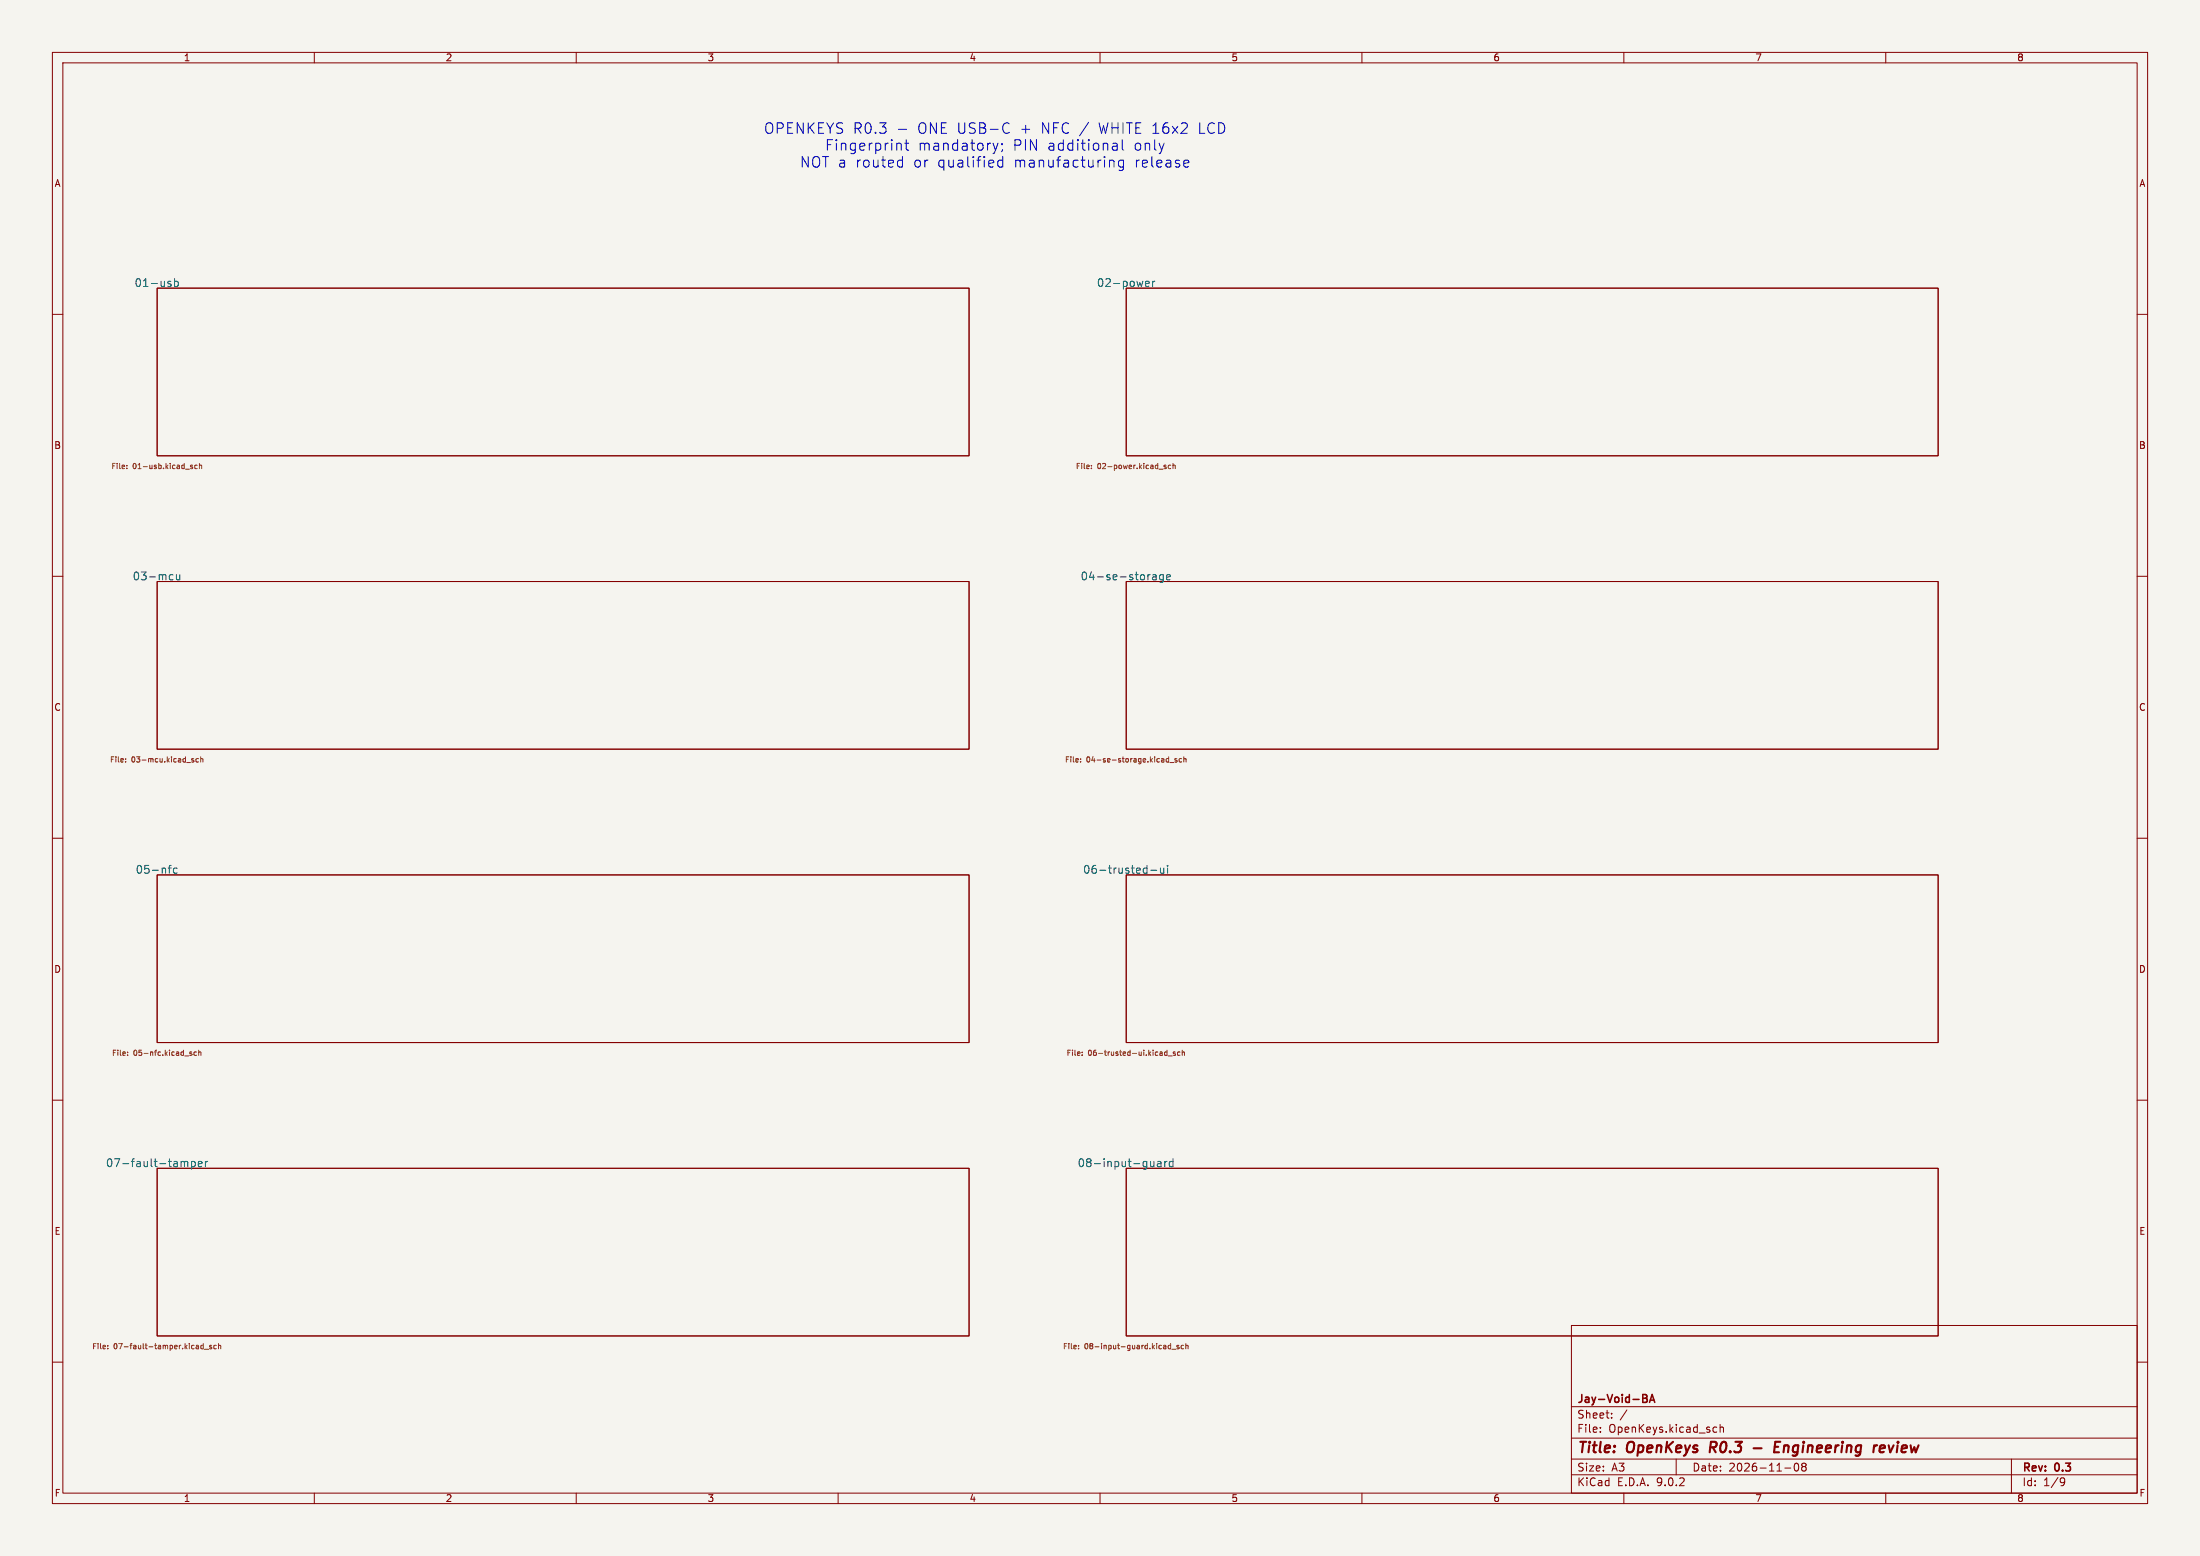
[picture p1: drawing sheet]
<svg xmlns="http://www.w3.org/2000/svg" width="420mm" height="297mm" viewBox="0 0 420 297" stroke-linecap="round" stroke-linejoin="round" font-family="sans-serif">
<path d="M0 0h420v297h-420z" fill="#f5f4ef" stroke="#f5f4ef" stroke-width=".19"/>
<g fill="none" stroke="#840000" stroke-width=".19">
<path d="M10 10h400v277h-400zM12 12h396v273h-396zM60 10v2M110 10v2M160 10v2M210 10v2M260 10v2M310 10v2M360 10v2M30 55h155v32h-155zM215 55h155v32h-155zM10 60h2"/>
<path d="M408 60h2M10 110h2M30 111h155v32h-155zM215 111h155v32h-155zM408 110h2M10 160h2M408 160h2M30 167h155v32h-155zM215 167h155v32h-155zM10 210h2M408 210h2M30 223h155v32h-155z"/>
<path d="M215 223h155v32h-155zM300 253h108v32h-108zM10 260h2M300 278.5h108M300 274.5h108M300 268.5h108M305.5 273.2v.2M305.5 272.5v.1M307.7 270.5v.2M307.7 269.8v.1M310.6 269.1l-1.3 1.9M320 278.5v3"/>
<path d="M327.2 273.3h.5M327.2 272.5h.5M328.4 272.5l.2-.1 .3 .1 .1 .9M328.4 271.9v1.5M342.7 279.4a.81 .81 0 0 0 .3 1.4l.2-.2 .2-.4-.2-.8M344 279.4l-.1 .2 .3 .3M344.2 279.9l-.3 .3 .1 .4 .2 .2 .5-.1 .1-.2-.1-.4-.2-.2M344.2 279.9h.3M344.7 279.4l.1 .2-.3 .3M384 278.5v6.5M408 260h2M60 285v2"/>
<path d="M110 285v2M160 285v2M210 285v2M260 285v2M300 281.5h108M310 285v2M340.7 280.2h1.2M360 285v2M393.6 282.1l.5 .1a.99 .99 0 0 1-.4 1.4h-.3M394.2 282.7l-.3 .3h-.3"/>
</g>
<path d="M326.6 275.2l-.2 2M334.8 276.4h1.5M338.8 276.2h.7M339.9 275.2h-1l-.2 2h.9M358.8 276.5l1-.2v-.3h-.8l-.2 .9 .2 .3 .6-.1" fill="none" stroke="#840000" stroke-width=".4"/>
<path d="M313.6 266.2h.5l.2 .1 .1 .3-.3 .3M313.6 266.9h.5M314.1 266.9a.4 .4 0 0 1 .4 .4 .4 .4 0 0 1-.3 .4h-.6M314.9 267.7l.5-1.5 .5 1.5M315 267.3h.8" fill="none" stroke="#840000" stroke-width=".3"/>
<g fill="none" stroke="#006464" stroke-width=".19">
<path d="M32.6 54.3v.3M33.3 53.8l.4-.1 .3 .3-.1 .6h-.6M33.3 53.2v1.5M218.7 54.6h.6M218.7 53.8l.5-.1 .2 .3-.7 .2M220 53.7v1M220.5 53.7l-.3 .1-.2 .2M32.6 109.7l.4 .1M33 110.6l-.4 .1M33.7 109.7v.9l.4 .1 .2-.2M34.3 109.7v1M220.1 109.8h.5l.1 .9"/>
<path d="M220.7 110l-.5 .1a.29 .29 0 0 0-.2 .3 .29 .29 0 0 0 .2 .3l.5-.1M222.1 109.8l-.5-.1-.2 .3 .1 .6h.6M222.1 109.7v1.2l-.3 .3-.4-.1M222.7 110.2l.7-.2v-.2l-.5-.1-.2 .2 .1 .7h.6M32.1 165.7h.6M32.7 165.2l-.4 .2M33.8 165.8l-.4-.1-.3 .3 .1 .6h.6M219.7 166.1h1.1M221.5 165.7l.1 .9 .4 .1 .2-.2M222.2 165.7v1M222.9 165.2v.1M222.9 165.7v1"/>
<path d="M35 221.7l.2 .2M35.2 221.9l.2-.2 .4 .1 .1 .9M35.2 221.9v.8M36.6 221.8l.4-.1 .3 .3-.2 .6h-.5M36.6 221.7v1.5M37.9 222.2l.7-.2-.1-.2-.4-.1-.2 .2v.7h.6M39.2 221.7v1M39.6 221.7l-.2 .1-.2 .2M220.3 221.7v1M220.3 222.5l-.2 .2-.4-.1M221 221.8h.6v.9M221.6 222l-.5 .1a.29 .29 0 0 0-.2 .3 .29 .29 0 0 0 .2 .3l.5-.1"/>
<path d="M222.4 221.7v1M222.8 221.7l-.3 .1-.1 .2M223.9 221.8l-.4-.1-.3 .3 .2 .6h.5M223.9 221.2v1.5"/>
</g>
<g fill="none" stroke="#725600" stroke-width=".19">
<path d="M24.2 89.4v.1M24.2 88.8v.1M36.5 89.1l.3 .2-.3 .2M36.5 88.8h.2M37.6 88.8h-.2l-.2 .2 .1 .4h.3M38.1 88.9l.4-.1v.7M38.1 88.5v1M208.4 89.4v.1M208.4 88.8v.1M222.3 89.1l.3 .1v.1l-.1 .2-.3-.1M222.3 88.8h.3M223.5 88.8h-.3l-.2 .2 .1 .4h.4"/>
<path d="M223.9 88.9l.4-.1 .1 .7M223.9 88.5v1M24 145.4v.1M24 144.8v.1M36.6 145.1l.4 .2v.1l-.3 .1M36.6 144.8h.4M37.9 144.8h-.3l-.2 .2 .1 .4h.4M38.3 144.9l.4-.1v.7M38.3 144.5v1M206.3 145.4v.1M206.3 144.8v.1M222.8 144.8h.3"/>
<path d="M223.1 144.5v1M223.1 145.4l-.3 .1M223.3 145.5h.8M224.7 144.8h-.3l-.1 .1v.2l.4 .1v.2h-.4M225.6 144.8h-.3l-.2 .2 .1 .4h.4M226 144.9l.4-.1v.7M226 144.5v1M24.4 201.4v.1M24.4 200.8v.1M36.3 201.1l.3 .2v.1l-.3 .1M36.3 200.8h.3M37.5 200.8h-.3l-.2 .2 .1 .4h.4"/>
<path d="M37.9 200.9l.4-.1 .1 .7M37.9 200.5v1M206.6 201.4v.1M206.6 200.8v.1M222.5 200.8h.3M222.8 200.5v1M222.8 201.4l-.3 .1M223 201.5h.8M224.4 200.8h-.3l-.1 .1v.2l.4 .1v.2h-.4M225.3 200.8h-.3l-.2 .2 .1 .4h.4M225.7 200.9l.4-.1v.7M225.7 200.5v1"/>
<path d="M20.6 257.4v.1M20.6 256.8v.1M38.8 256.8h-.3l-.2 .2 .1 .4h.4M38.8 256.5v1M39 257.5h.8M40.4 256.8h-.3l-.1 .1v.2l.4 .1v.2h-.4M41.3 256.8h-.3l-.2 .2 .1 .4h.4M41.7 256.9l.4-.1v.7M41.7 256.5v1M205.9 257.4v.1M205.9 256.8v.1M223 257.4h.5"/>
<path d="M223.5 256.5v1M223.5 256.8l-.5 .1M223.7 257.5h.8M225 256.8h-.2l-.1 .1v.2l.3 .1v.2h-.3M226 256.8h-.3l-.2 .2 .1 .4h.4M226.4 256.9l.4-.1v.7M226.4 256.5v1"/>
</g>
<g fill="none" stroke="#0000c2" stroke-width=".19">
<path d="M171.5 27.3h.3l.2 .3v1.1M171.5 24.7h1.5M171.7 30.6h.6M172.3 29.9v2M172.3 31.8l-.6 .1M172.7 27.3h.8M173 26.7v1.7l.1 .2 .4 .1M189.6 27.3l.4 1.4M190 28.7l-.1 .4M190.5 27.3l-.5 1.4M191.3 27.4v.2M191.4 28.6l-.2 .4"/>
<path d="M191.4 30.6h-.5l-.4 .3v.6l.2 .3h.7M191.4 29.9v2M192.3 23.4l.4 .2M192.7 25.3l-.4 .1M212.1 30.6h.3l.3 .2v1.1M212.6 27.3h.4l.3 .3v1.1M213.3 28.6l-.7 .1M213.3 27.8l-.7 .1M214.2 26.7v1.7l.3 .3M214.5 30.6h-.6l-.4 .3v.6l.2 .3h.8M214.5 30.6v1.6a.54 .54 0 0 1-.9 .3M226.7 30.6h.2l.1 .4-1 .2"/>
<path d="M226.9 31.8l-.2 .1"/>
</g>
<g font-size="2.8" fill="#0000c2">
<text x="145.8" y="25.8">OPENKEYS R0.3</text>
<text x="157.4" y="29">Fingerprint</text>
<text x="175.2" y="25.8">ONE USB-C</text>
<text x="175.2" y="29">mandatory;</text>
<text x="193.4" y="29">PIN</text>
<text x="194.8" y="25.8">+</text>
<text x="198.9" y="25.8">NFC /</text>
<text x="200" y="29">additional</text>
<text x="210" y="25.8">WHITE 16x2</text>
<text x="216.5" y="29">only</text>
<text x="229.1" y="25.8">LCD</text>
<text x="152.6" y="32.2">NOT a routed</text>
<text x="174.4" y="32.2">or</text>
<text x="179.1" y="32.2">qualified</text>
<text x="193.7" y="32.2">manufacturing</text>
<text x="216.8" y="32.2">release</text>
</g>
<g font-size="2.8" fill="#840000">
<text x="301" y="277.9">Title:</text>
<text x="310.6" y="277.9">OpenKeys</text>
<text x="327.3" y="277.9">R0.3</text>
<text x="341.1" y="277.9">Engineering</text>
<text x="360.9" y="277.9">review</text>
</g>
<g font-size="2.1" fill="#006464">
<text x="25.6" y="55">01-usb</text>
<text x="209.3" y="55">02-power</text>
<text x="25.2" y="111">03-mcu</text>
<text x="206.2" y="111">04-se-storage</text>
<text x="25.8" y="167">05-nfc</text>
<text x="206.7" y="167">06-trusted-ui</text>
<text x="20.1" y="223">07-fault-tamper</text>
<text x="205.6" y="223">08-input-guard</text>
</g>
<g font-size="2.1" fill="#840000">
<text x="301" y="268.2">Jay-Void-BA</text>
<text x="301" y="273.7">File:</text>
<text x="301" y="271">Sheet:</text>
<text x="307.1" y="273.7">OpenKeys.kicad_sch</text>
<text x="301" y="281.1">Size:</text>
<text x="307.6" y="281.1">A3</text>
<text x="323" y="281.1">Date:</text>
<text x="330" y="281.1">2026-11-08</text>
<text x="386" y="281.3">Rev:</text>
<text x="392.4" y="281.3">0.3</text>
<text x="301" y="283.9">KiCad</text>
<text x="308.7" y="283.9">E.D.A.</text>
<text x="316.3" y="283.9">9.0.2</text>
<text x="386" y="283.9">Id:</text>
<text x="390.1" y="283.9">1/9</text>
</g>
<g font-size="1.8" fill="#840000">
<text x="35" y="11.9">1</text>
<text x="85" y="11.9">2</text>
<text x="135" y="11.9">3</text>
<text x="185" y="11.9">4</text>
<text x="235" y="11.9">5</text>
<text x="285" y="11.9">6</text>
<text x="335" y="11.9">7</text>
<text x="385" y="11.9">8</text>
<text x="10.3" y="35.9">A</text>
<text x="408.3" y="35.9">A</text>
<text x="10.3" y="85.9">B</text>
<text x="408.2" y="85.9">B</text>
<text x="10.3" y="135.9">C</text>
<text x="408.2" y="135.9">C</text>
<text x="10.3" y="185.9">D</text>
<text x="408.2" y="185.9">D</text>
<text x="10.3" y="235.9">E</text>
<text x="408.3" y="235.9">E</text>
<text x="10.3" y="285.9">F</text>
<text x="35" y="286.9">1</text>
<text x="85" y="286.9">2</text>
<text x="135" y="286.9">3</text>
<text x="185" y="286.9">4</text>
<text x="235" y="286.9">5</text>
<text x="285" y="286.9">6</text>
<text x="335" y="286.9">7</text>
<text x="385" y="286.9">8</text>
<text x="408.3" y="285.9">F</text>
</g>
<g font-size="1.4" fill="#725600">
<text x="21.1" y="89.7">File:</text>
<text x="25.3" y="89.7">01-usb.kicad_sch</text>
<text x="205.3" y="89.7">File:</text>
<text x="209.5" y="89.7">02-power.kicad_sch</text>
<text x="20.9" y="145.7">File:</text>
<text x="25.1" y="145.7">03-mcu.kicad_sch</text>
<text x="203.2" y="145.7">File:</text>
<text x="207.4" y="145.7">04-se-storage.kicad_sch</text>
<text x="21.3" y="201.7">File:</text>
<text x="25.5" y="201.7">05-nfc.kicad_sch</text>
<text x="203.5" y="201.7">File:</text>
<text x="207.7" y="201.7">06-trusted-ui.kicad_sch</text>
<text x="17.5" y="257.7">File:</text>
<text x="21.7" y="257.7">07-fault-tamper.kicad_sch</text>
<text x="202.8" y="257.7">File:</text>
<text x="207" y="257.7">08-input-guard.kicad_sch</text>
</g>
</svg>
